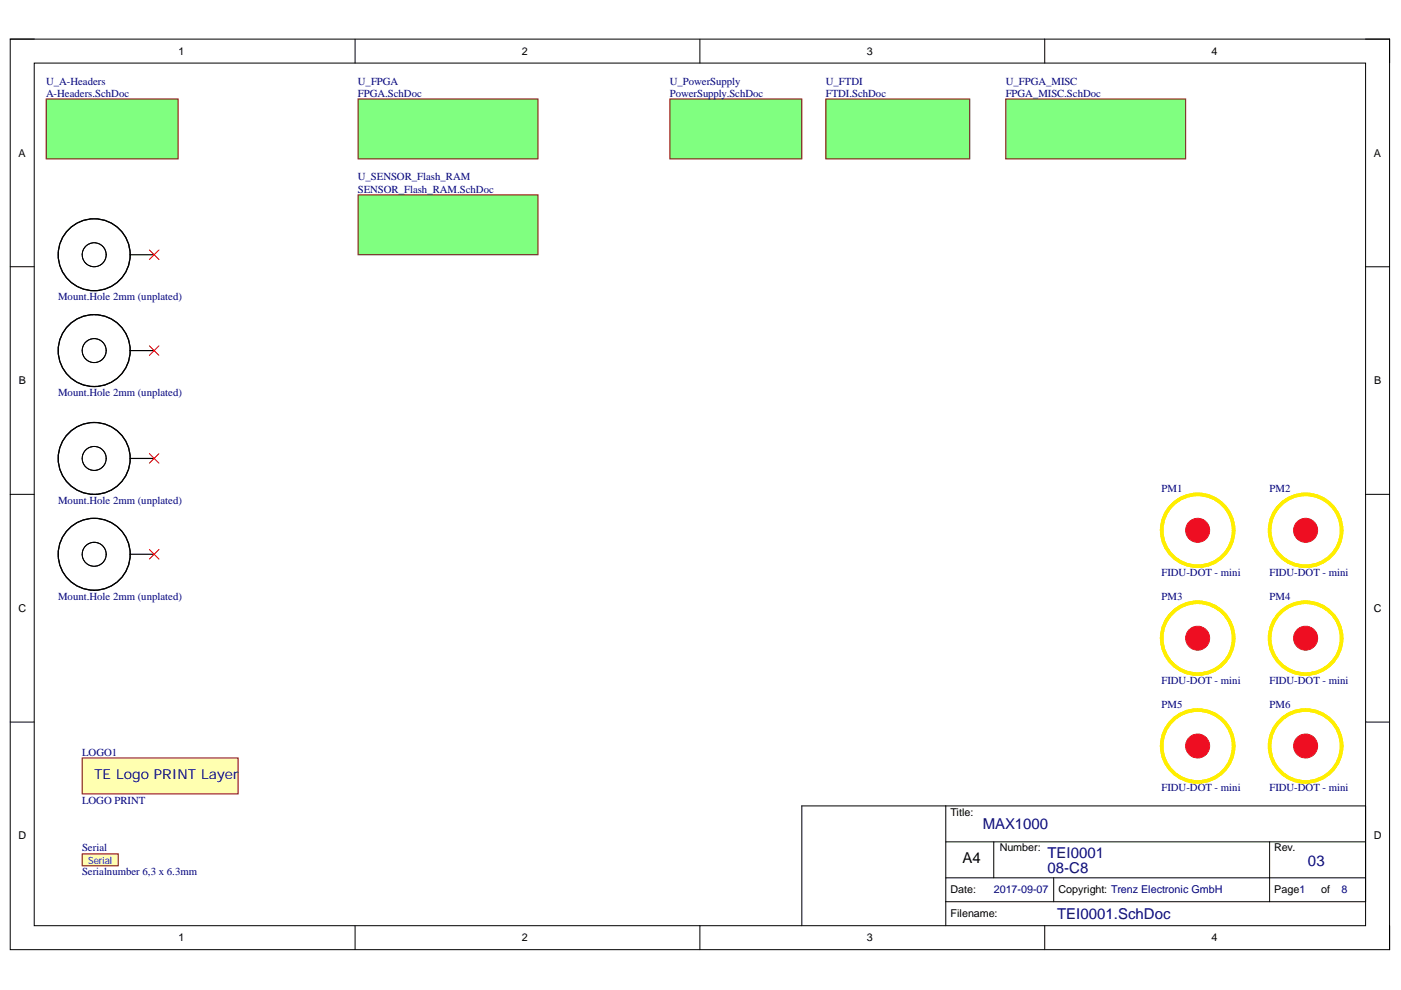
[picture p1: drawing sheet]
<svg xmlns="http://www.w3.org/2000/svg" width="297mm" height="210mm" viewBox="0 0 297 210" stroke-linecap="round" stroke-linejoin="round" font-family="sans-serif">
<path d="M2.2 8.3h292.4v193.1h-292.4z" fill="none" stroke="#000" stroke-width=".21"/>
<path d="M7.3 13.4h282.2v182.9h-282.2z" fill-rule="evenodd" fill="#fff"/>
<g fill="none" stroke="#000" stroke-width=".21">
<path d="M2.2 8.3h5.1M7.3 13.4h282.2v182.9h-282.2zM75.3 8.3v5.1M148.4 8.3v5.1M221.5 8.3v5.1M289.5 8.3h5.1v5.1M2.2 56.6h5.1M289.5 56.6h5.1M2.2 104.8h5.1M289.5 104.8h5.1M2.2 153.1h5.1M289.5 153.1h5.1"/>
<path d="M200.5 170.9v25.4M200.5 178.5h89M210.7 178.5v7.6M269.2 178.5v12.7M75.3 196.3v5.1M148.4 196.3v5.1M200.5 191.2h89v-20.3h-119.5v25.4M200.5 186.1h89M221.5 196.3v5.1M223.4 186.1v5.1M294.6 196.3v5.1"/>
</g>
<path d="M9.8 21h28v12.7h-28z" fill-rule="evenodd" fill="#80ff80"/>
<path d="M9.8 21h28v12.7h-28z" fill="none" stroke="#800000" stroke-width=".21"/>
<path d="M175.1 21h30.5v12.7h-30.5z" fill-rule="evenodd" fill="#80ff80"/>
<path d="M175.1 21h30.5v12.7h-30.5z" fill="none" stroke="#800000" stroke-width=".21"/>
<path d="M142 21h28v12.7h-28z" fill-rule="evenodd" fill="#80ff80"/>
<path d="M142 21h28v12.7h-28z" fill="none" stroke="#800000" stroke-width=".21"/>
<circle cx="253.9" cy="112.4" r="7.6" fill="none" stroke="#fe0" stroke-width=".76"/>
<circle cx="253.9" cy="112.4" r="2.54" fill="#ee0e22"/>
<circle cx="253.9" cy="112.4" r="2.54" fill="none" stroke="#ee0e22" stroke-width=".21"/>
<circle cx="276.8" cy="112.4" r="7.6" fill="none" stroke="#fe0" stroke-width=".76"/>
<circle cx="276.8" cy="112.4" r="2.54" fill="#ee0e22"/>
<circle cx="276.8" cy="112.4" r="2.54" fill="none" stroke="#ee0e22" stroke-width=".21"/>
<circle cx="276.8" cy="135.3" r="7.6" fill="none" stroke="#fe0" stroke-width=".76"/>
<circle cx="276.8" cy="135.3" r="2.54" fill="#ee0e22"/>
<circle cx="276.8" cy="135.3" r="2.54" fill="none" stroke="#ee0e22" stroke-width=".21"/>
<circle cx="276.8" cy="158.2" r="7.6" fill="none" stroke="#fe0" stroke-width=".76"/>
<circle cx="276.8" cy="158.2" r="2.54" fill="#ee0e22"/>
<circle cx="276.8" cy="158.2" r="2.54" fill="none" stroke="#ee0e22" stroke-width=".21"/>
<circle cx="253.9" cy="158.2" r="7.6" fill="none" stroke="#fe0" stroke-width=".76"/>
<circle cx="253.9" cy="158.2" r="2.54" fill="#ee0e22"/>
<circle cx="253.9" cy="158.2" r="2.54" fill="none" stroke="#ee0e22" stroke-width=".21"/>
<circle cx="253.9" cy="135.3" r="7.6" fill="none" stroke="#fe0" stroke-width=".76"/>
<circle cx="253.9" cy="135.3" r="2.54" fill="#ee0e22"/>
<circle cx="253.9" cy="135.3" r="2.54" fill="none" stroke="#ee0e22" stroke-width=".21"/>
<path d="M17.4 181h7.7v2.6h-7.7z" fill-rule="evenodd" fill="#ffffb0"/>
<path d="M17.4 181h7.7v2.6h-7.7z" fill="none" stroke="#800000" stroke-width=".21"/>
<g fill="none" stroke="#000" stroke-width=".21">
<circle cx="20" cy="54" r="2.54"/>
<circle cx="20" cy="74.3" r="2.54"/>
<circle cx="20" cy="97.2" r="2.54"/>
<circle cx="20" cy="117.5" r="2.54"/>
</g>
<g fill="none" stroke="#000" stroke-width=".25">
<path d="M27.6 54h5.1M27.6 74.3h5.1M27.6 97.2h5.1M27.6 117.5h5.1"/>
<circle cx="20" cy="54" r="7.6"/>
<circle cx="20" cy="74.3" r="7.6"/>
<circle cx="20" cy="97.2" r="7.6"/>
<circle cx="20" cy="117.5" r="7.6"/>
</g>
<path d="M75.9 21h38.2v12.7h-38.2z" fill-rule="evenodd" fill="#80ff80"/>
<path d="M75.9 21h38.2v12.7h-38.2z" fill="none" stroke="#800000" stroke-width=".21"/>
<path d="M213.2 21h38.2v12.7h-38.2z" fill-rule="evenodd" fill="#80ff80"/>
<path d="M213.2 21h38.2v12.7h-38.2z" fill="none" stroke="#800000" stroke-width=".21"/>
<path d="M75.9 41.3h38.2v12.7h-38.2z" fill-rule="evenodd" fill="#80ff80"/>
<path d="M75.9 41.3h38.2v12.7h-38.2z" fill="none" stroke="#800000" stroke-width=".21"/>
<path d="M31.7 53l2 2M33.7 53l-2 2M31.7 73.3l2 2.1M33.7 73.3l-2 2.1M31.7 96.2l2 2M33.7 96.2l-2 2M31.7 116.5l2 2M33.7 116.5l-2 2" fill="none" stroke="#f00" stroke-width=".21"/>
<path d="M17.4 160.7h33.1v7.6h-33.1z" fill-rule="evenodd" fill="#ffffb0"/>
<path d="M17.4 160.7h33.1v7.6h-33.1z" fill="none" stroke="#800000" stroke-width=".21"/>
<g font-size="3.2" fill="#000080">
<text x="208.4" y="175.8">MAX1000</text>
<text x="222.1" y="185.2">08-C8</text>
<text x="222.1" y="181.9">TEI0001</text>
<text x="277.3" y="183.6">03</text>
<text x="224.1" y="194.8">TEI0001.SchDoc</text>
</g>
<text font-size="3.2" x="204.1" y="182.9">A4</text>
<text font-size="2.9" fill="#000080" x="20" y="165.2">TE Logo PRINT Layer</text>
<g font-size="2.3">
<text x="37.9" y="11.6">1</text>
<text x="110.7" y="11.6">2</text>
<text x="183.8" y="11.6">3</text>
<text x="256.9" y="11.6">4</text>
<text x="3.9" y="33.2">A</text>
<text x="291.3" y="33.2">A</text>
<text x="4" y="81.5">B</text>
<text x="291.4" y="81.5">B</text>
<text x="3.9" y="129.7">C</text>
<text x="291.3" y="129.7">C</text>
<text x="201.5" y="172.9">Title:</text>
<text x="3.9" y="178">D</text>
<text x="291.3" y="178">D</text>
<text x="212" y="180.5">Number:</text>
<text x="270.2" y="180.5">Rev.</text>
<text x="201.5" y="189.4">Date:</text>
<text x="224.4" y="189.4">Copyright: Trenz Electronic GmbH</text>
<text x="270.2" y="189.4">Page1</text>
<text x="280.1" y="189.4">of</text>
<text x="201.5" y="194.5">Filename:</text>
<text x="37.9" y="199.6">1</text>
<text x="110.7" y="199.6">2</text>
<text x="183.8" y="199.6">3</text>
<text x="256.9" y="199.6">4</text>
</g>
<g font-size="2.3" fill="#000080">
<text x="9.8" y="18">U_A-Headers</text>
<text x="75.9" y="18">U_FPGA</text>
<text x="142" y="18">U_PowerSupply</text>
<text x="175.1" y="18">U_FTDI</text>
<text x="213.2" y="18">U_FPGA_MISC</text>
<text x="9.8" y="20.5">A-Headers.SchDoc</text>
<text x="75.9" y="20.5">FPGA.SchDoc</text>
<text x="142" y="20.5">PowerSupply.SchDoc</text>
<text x="175.1" y="20.5">FTDI.SchDoc</text>
<text x="213.2" y="20.5">FPGA_MISC.SchDoc</text>
<text x="75.9" y="38.2">U_SENSOR_Flash_RAM</text>
<text x="75.9" y="40.8">SENSOR_Flash_RAM.SchDoc</text>
<text x="12.3" y="63.7">Mount.Hole 2mm (unplated)</text>
<text x="12.3" y="84">Mount.Hole 2mm (unplated)</text>
<text x="12.3" y="106.9">Mount.Hole 2mm (unplated)</text>
<text x="246.3" y="104.3">PM1</text>
<text x="269.2" y="104.3">PM2</text>
<text x="246.3" y="122.1">FIDU-DOT - mini</text>
<text x="269.2" y="122.1">FIDU-DOT - mini</text>
<text x="12.3" y="127.2">Mount.Hole 2mm (unplated)</text>
<text x="246.3" y="127.2">PM3</text>
<text x="269.2" y="127.2">PM4</text>
<text x="246.3" y="144.9">FIDU-DOT - mini</text>
<text x="269.2" y="144.9">FIDU-DOT - mini</text>
<text x="246.3" y="150.1">PM5</text>
<text x="269.2" y="150.1">PM6</text>
<text x="17.4" y="160.2">LOGO1</text>
<text x="246.3" y="167.8">FIDU-DOT - mini</text>
<text x="269.2" y="167.8">FIDU-DOT - mini</text>
<text x="17.4" y="170.4">LOGO PRINT</text>
<text x="17.4" y="180.5">Serial</text>
<text x="17.4" y="185.6">Serialnumber 6,3 x 6.3mm</text>
<text x="210.7" y="189.4">2017-09-07</text>
<text x="284.4" y="189.4">8</text>
</g>
<text font-size="2.1" fill="#00f" x="18.7" y="183.1">Serial</text>
</svg>
